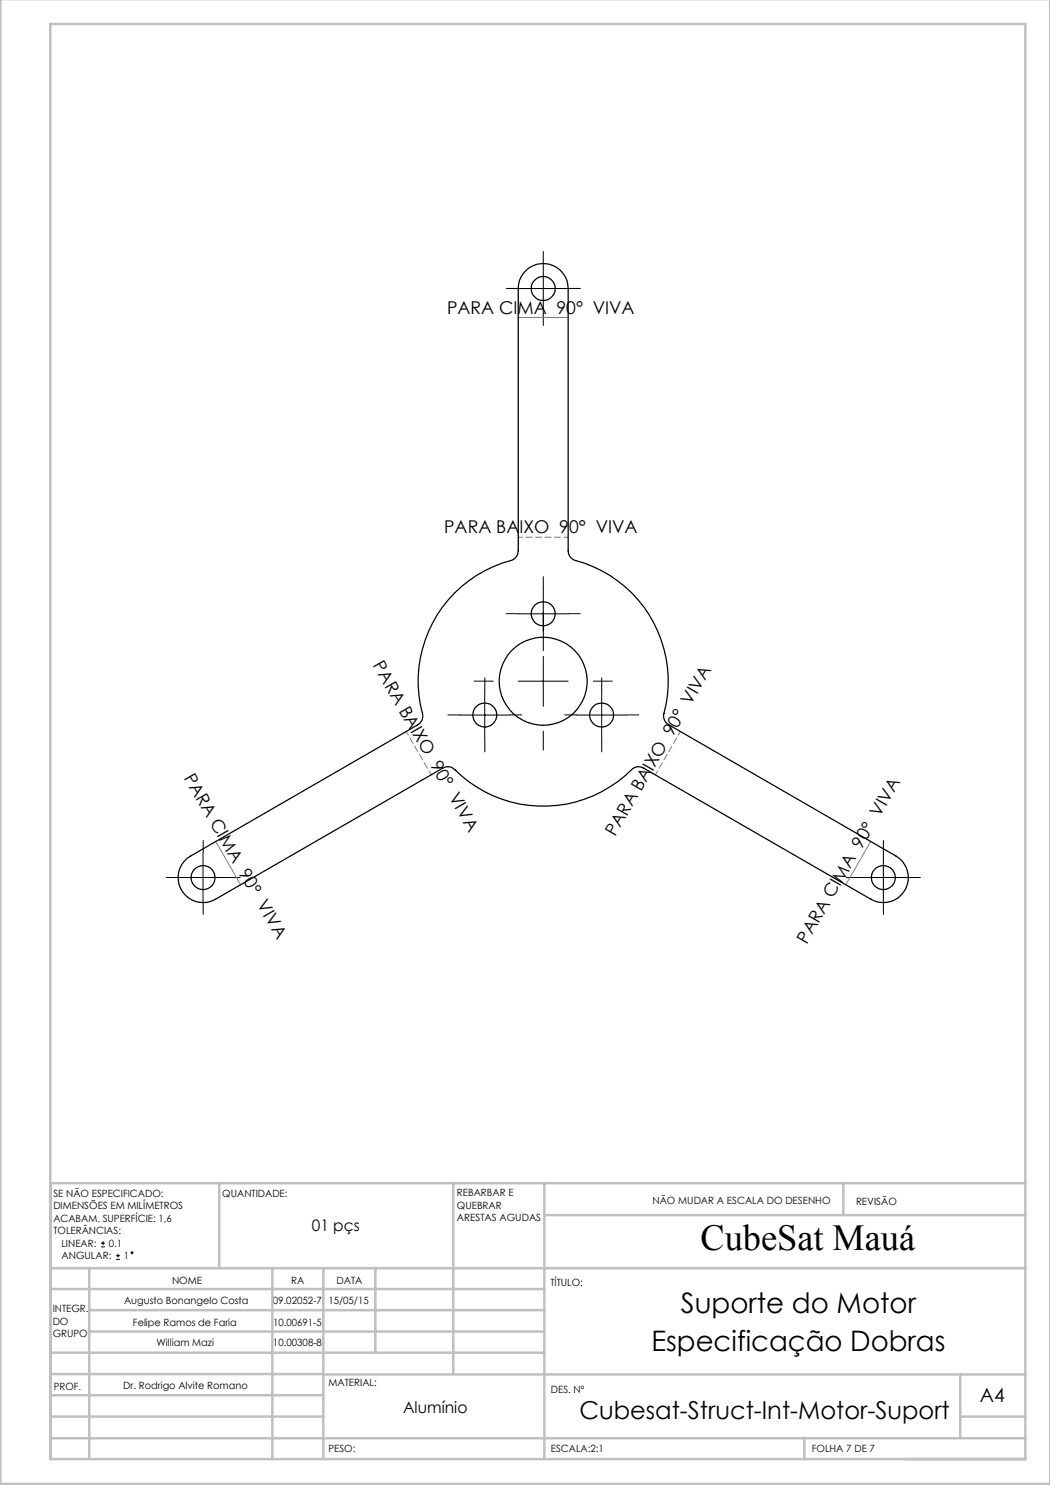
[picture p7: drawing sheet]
<svg xmlns="http://www.w3.org/2000/svg" width="210mm" height="297mm" viewBox="0 0 210 297" stroke-linecap="round" stroke-linejoin="round" font-family="sans-serif">
<g fill="none" stroke="#000" stroke-width=".2">
<path d="M103.6 57.7h10M108.7 52.7v10M108.7 117.8v9.9M96.9 138v10M103.6 136.2h10M103.6 122.8h10M108.7 131.3v9.9M120.3 138v10M91.9 143h10.1M115.3 143h10M35.6 175.5h10M40.6 170.5v10"/>
<path d="M171.7 175.5h9.9M176.7 170.5v10M20.2 249.4h.8M20.2 248.6h.8M20.6 248.2v.8M23.2 251.9h.8M23.2 251.1h.8M23.6 250.8v.7"/>
<circle cx="26.4" cy="250.5" r=".19"/>
</g>
<g fill="none" stroke="#000" stroke-width=".2" stroke-dasharray="15.2 1.3 1.3 1.3">
<path d="M103.7 57.7h-2.4M108.7 52.7v-2.4M113.7 57.7h2.4M108.7 62.7v2.4M108.7 117.7v-2.4M97 138v-2.4M98.7 136.2h-3.8M103.7 122.7h-2.4M108.7 126.2v-3.8M108.7 127.7v2.4M113.7 122.7h2.4M118.7 136.2h3.8"/>
<path d="M120.3 138v-2.4M92 143h-2.4M97 148v2.4M102 143h2.4M108.7 146.2v3.8M115.3 143h-2.4M120.3 148v2.4M125.3 143h2.4M35.6 175.5h-2.4M40.6 170.5v-2.4M45.6 175.5h2.4M171.7 175.5h-2.4"/>
<path d="M176.7 170.5v-2.4M181.7 175.5h2.4M40.6 180.5v2.4M176.7 180.5v2.4"/>
</g>
<path d="M103.6 63.5h10M43.1 168.3l5 8.6M174.1 168.3l-4.9 8.6" fill="none" stroke="#808080" stroke-width=".2"/>
<path d="M113.7 107.4h-10M81.2 146.3l5 8.7M131.1 155l5-8.7" fill="none" stroke="#808080" stroke-width=".2" stroke-dasharray="1.3 .6" stroke-dashoffset=".4"/>
<g fill="none" stroke="#c0c0c0" stroke-width=".5">
<path d="M.1 -.1v296.9h209.9v-296.9M10.1 4.8h195v287h-195zM10.1 236.6h195M43.9 236.6v16.9M90.7 236.6v38.2M108.9 236.6v55.2M168.7 236.6v6.3M10.1 257.8h98.8M10.1 253.6h195M17.9 253.5v38.3M54.5 253.5v38.3M64.7 253.5v38.3"/>
<path d="M75.1 253.5v17M108.9 243h96.2M10.1 270.5h98.8M10.1 279h54.6M10.1 274.8h54.6M17.9 266.3h91M17.9 262h91M64.7 274.9h140.4M192.1 274.8v12.7M10.1 283.3h54.6M10.1 287.7h195M160.9 287.5v4.3"/>
<path d="M192.1 283.3h13"/>
</g>
<g fill="none" stroke="#000" stroke-width=".25">
<path d="M105.3 54a5 5 0 0 1 5.4-.9 5 5 0 0 1 2.9 4.6v52.5a2.01 2.01 0 0 0 1.5 1.9 25 25 0 0 1 17.6 30.9l.3 1.3 .7 .7 45.5 26.2a5 5 0 0 1 1.8 6.8 5 5 0 0 1-6.8 1.8l-45.5-26.2a1.92 1.92 0 0 0-2.4 .3 25.1 25.1 0 0 1-35.6-.2l-.9-.4-.6 .1-.7 .2-45.4 26.2a5 5 0 0 1-6.8-1.8 5 5 0 0 1 1.8-6.8l45.5-26.2a1.96 1.96 0 0 0 .9-2.3 25 25 0 0 1 18-30.7l.7-.6 .3-.6 .1-.6v-52.5a4.7 4.7 0 0 1 1.7-3.7z"/>
<circle cx="108.7" cy="57.7" r="2.4"/>
<circle cx="108.6" cy="122.8" r="2.4"/>
<circle cx="108.7" cy="136.3" r="8.8"/>
<circle cx="97" cy="143" r="2.41"/>
<circle cx="120.3" cy="143" r="2.41"/>
<circle cx="40.6" cy="175.5" r="2.41"/>
<circle cx="176.7" cy="175.5" r="2.4"/>
</g>
<text font-size="7.3" x="140.1" y="249.9">CubeSat Mauá</text>
<g font-size="5.6">
<text x="136.2" y="262.7">Suporte do Motor</text>
<text x="130.3" y="270.2">Especificação Dobras</text>
</g>
<text font-size="4.9" x="115.9" y="283.9">Cubesat-Struct-Int-Motor-Suport</text>
<text font-size="3.9" x="196" y="280.4">A4</text>
<g font-size="3.5">
<text x="89.4" y="62.7">PARA CIMA 90° VIVA</text>
<text x="88.8" y="106.7">PARA BAIXO 90° VIVA</text>
<text x="74.5" y="133.1" transform="rotate(60 74.5 133.1)">PARA BAIXO 90° VIVA</text>
<text x="36.7" y="155.6" transform="rotate(60 36.7 155.6)">PARA CIMA 90° VIVA</text>
<text x="123" y="167.4" transform="rotate(-60 123 167.4)">PARA BAIXO 90° VIVA</text>
<text x="161.4" y="188.9" transform="rotate(-60 161.4 188.9)">PARA CIMA 90° VIVA</text>
</g>
<g font-size="3.2">
<text x="62.4" y="246.2">01 pçs</text>
<text x="80.6" y="282.7">Alumínio</text>
</g>
<g font-size="2">
<text x="10.7" y="239.4">SE NÃO ESPECIFICADO:</text>
<text x="44.4" y="239.4">QUANTIDADE:</text>
<text x="91.4" y="239.3">REBARBAR E</text>
<text x="10.7" y="241.9">DIMENSÕES EM MILÍMETROS</text>
<text x="10.7" y="244.4">ACABAM. SUPERFÍCIE: 1,6</text>
<text x="91.4" y="241.8">QUEBRAR</text>
<text x="91.4" y="244.3">ARESTAS AGUDAS</text>
<text x="130.5" y="240.8">NÃO MUDAR A ESCALA DO DESENHO</text>
<text x="171.2" y="241">REVISÃO</text>
<text x="10.7" y="246.9">TOLERÂNCIAS:</text>
<text x="12.3" y="249.4">LINEAR:</text>
<text x="12.3" y="251.9">ANGULAR:</text>
<text x="21.8" y="249.4">0.1</text>
<text x="24.8" y="251.9">1</text>
<text x="34.4" y="256.8">NOME</text>
<text x="58.3" y="256.7">RA</text>
<text x="67.3" y="256.7">DATA</text>
<text x="110.1" y="257.1">TÍTULO:</text>
<text x="10.5" y="262.4">INTEGR.</text>
<text x="24.8" y="260.9">Augusto Bonangelo Costa</text>
<text x="54.5" y="260.7">09.02052-7</text>
<text x="65.7" y="260.7">15/05/15</text>
<text x="10.5" y="264.9">DO</text>
<text x="10.5" y="267.4">GRUPO</text>
<text x="26.6" y="265.1">Felipe Ramos de Faria</text>
<text x="31.3" y="269.2">William Mazi</text>
<text x="54.6" y="269.2">10.00308-8</text>
<text x="54.6" y="265.1">10.00691-5</text>
<text x="10.7" y="277.9">PROF.</text>
<text x="24.6" y="277.8">Dr. Rodrigo Alvite Romano</text>
<text x="65.7" y="277.3">MATERIAL:</text>
<text x="110.2" y="278.5">DES. Nº</text>
<text x="65.7" y="290.3">PESO:</text>
<text x="110.2" y="290.5">ESCALA:2:1</text>
<text x="162.4" y="290.4">FOLHA 7 DE 7</text>
</g>
</svg>
